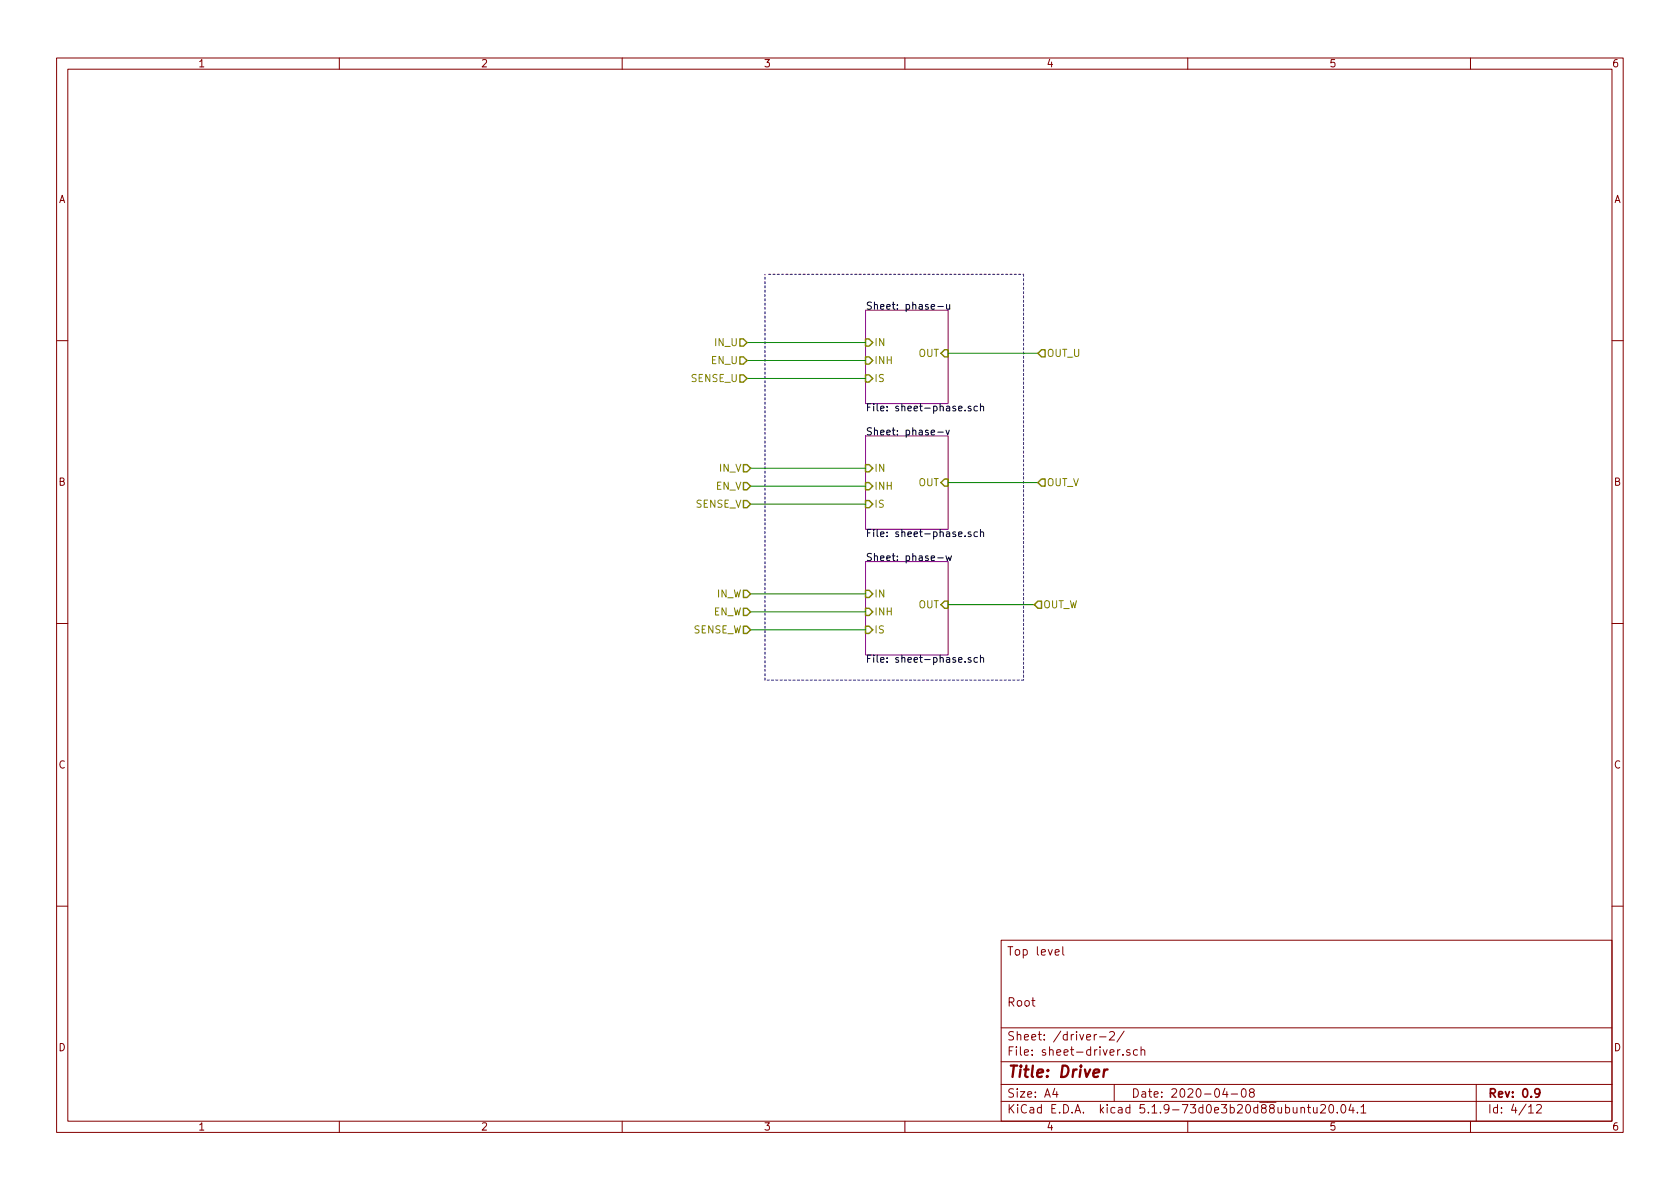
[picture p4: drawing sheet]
EESchema Schematic File Version 4
EELAYER 30 0
EELAYER END
$Descr A4 11693 8268
encoding utf-8
Sheet 9 12
Title "Driver"
Date "2020-04-08"
Rev "0.9"
Comp ""
Comment1 "Root"
Comment2 ""
Comment3 ""
Comment4 "Top level"
$EndDescr
Text HLabel 5200 2375 0    50   Input ~ 0
IN_U
Text HLabel 5200 2500 0    50   Input ~ 0
EN_U
Text HLabel 5225 3250 0    50   Input ~ 0
IN_V
Text HLabel 5225 3375 0    50   Input ~ 0
EN_V
Text HLabel 5225 4125 0    50   Input ~ 0
IN_W
Text HLabel 5225 4250 0    50   Input ~ 0
EN_W
Text HLabel 5225 4375 0    50   Input ~ 0
SENSE_W
Text HLabel 5225 3500 0    50   Input ~ 0
SENSE_V
Text HLabel 7225 2450 2    50   Input ~ 0
OUT_U
Text HLabel 7225 3350 2    50   Input ~ 0
OUT_V
Text HLabel 7200 4200 2    50   Input ~ 0
OUT_W
Wire Wire Line
	6600 4200 7200 4200
$Sheet
S 6025 2150 575  650 
U 5FF59658
F0 "phase-u" 50
F1 "sheet-phase.sch" 50
F2 "OUT" I R 6600 2450 50 
F3 "IN" I L 6025 2375 50 
F4 "INH" I L 6025 2500 50 
F5 "IS" I L 6025 2625 50 
$EndSheet
Text HLabel 5200 2625 0    50   Input ~ 0
SENSE_U
$Sheet
S 6025 3025 575  650 
U 5FFEA82A
F0 "phase-v" 50
F1 "sheet-phase.sch" 50
F2 "OUT" I R 6600 3350 50 
F3 "IN" I L 6025 3250 50 
F4 "INH" I L 6025 3375 50 
F5 "IS" I L 6025 3500 50 
$EndSheet
$Sheet
S 6025 3900 575  650 
U 5FFEA8C3
F0 "phase-w" 50
F1 "sheet-phase.sch" 50
F2 "OUT" I R 6600 4200 50 
F3 "IN" I L 6025 4125 50 
F4 "INH" I L 6025 4250 50 
F5 "IS" I L 6025 4375 50 
$EndSheet
Wire Wire Line
	6025 2375 5200 2375
Wire Wire Line
	5200 2500 6025 2500
Wire Wire Line
	5200 2625 6025 2625
Wire Wire Line
	5225 3250 6025 3250
Wire Wire Line
	6025 3375 5225 3375
Wire Wire Line
	5225 3500 6025 3500
Wire Wire Line
	5225 4125 6025 4125
Wire Wire Line
	5225 4250 6025 4250
Wire Wire Line
	5225 4375 6025 4375
Wire Notes Line
	5350 1900 7125 1900
Wire Notes Line
	7125 1900 7125 4725
Wire Notes Line
	7125 4725 5325 4725
Wire Notes Line
	5325 4725 5325 1900
Wire Wire Line
	6600 3350 7225 3350
Wire Wire Line
	6600 2450 7225 2450
$EndSCHEMATC
